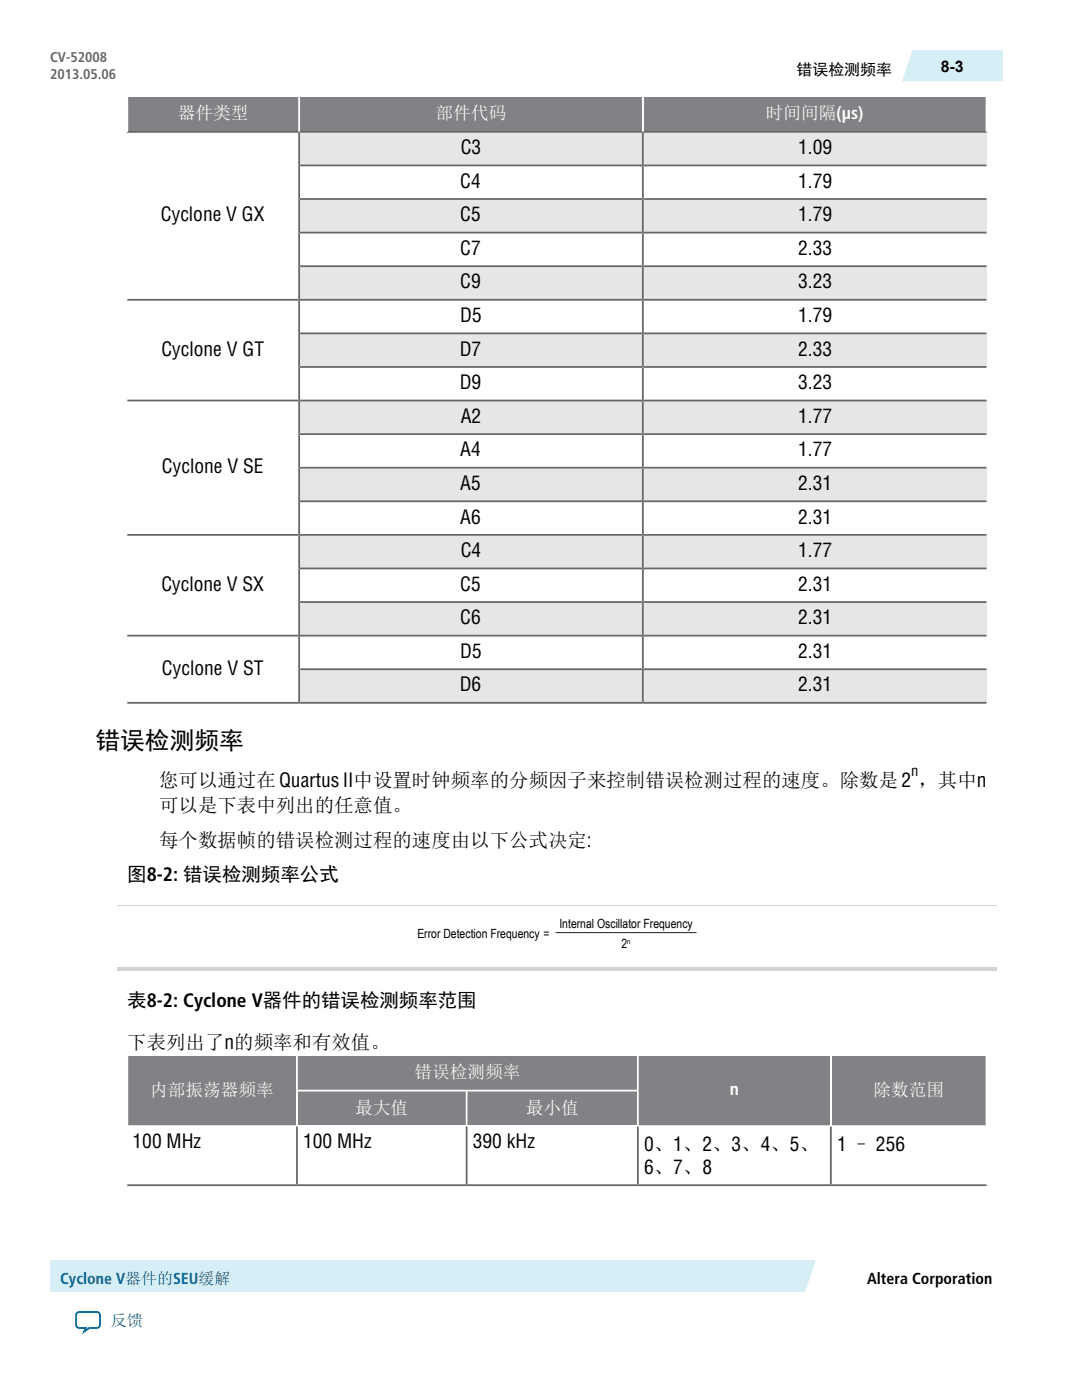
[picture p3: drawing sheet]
<svg xmlns="http://www.w3.org/2000/svg" width="216mm" height="279mm" viewBox="0 0 216 279" stroke-linecap="round" stroke-linejoin="round" font-family="sans-serif">
<g fill="#808285">
<path d="M128.4 19.4h68.3v6.7h-68.3z"/>
<path d="M59.9 19.4h68.2v6.7h-68.2z"/>
<path d="M25.6 19.4h33.9v6.7h-33.9z"/>
</g>
<g fill="#e6e6e6">
<path d="M128.4 26.5h68.4v6.3h-68.4z"/>
<path d="M59.9 26.5h68.2v6.3h-68.2z"/>
</g>
<path d="M25.4 26.5h34.1v33.2h-34.1z" fill="#fff"/>
<g fill="#e6e6e6">
<path d="M128.4 39.9h68.4v6.3h-68.4z"/>
<path d="M59.7 39.9h68.4v6.3h-68.4z"/>
<path d="M128.4 53.3h68.4v6.4h-68.4z"/>
<path d="M59.7 53.3h68.4v6.4h-68.4z"/>
</g>
<path d="M25.4 60h34.1v19.8h-34.1z" fill="#fff"/>
<g fill="#e6e6e6">
<path d="M128.4 66.7h68.4v6.4h-68.4z"/>
<path d="M59.7 66.7h68.4v6.4h-68.4z"/>
<path d="M128.4 80.1h68.4v6.4h-68.4z"/>
<path d="M59.9 80.1h68.2v6.4h-68.2z"/>
</g>
<path d="M25.4 80.1h34.1v26.5h-34.1z" fill="#fff"/>
<g fill="#e6e6e6">
<path d="M128.4 93.5h68.4v6.4h-68.4z"/>
<path d="M59.7 93.5h68.4v6.4h-68.4z"/>
<path d="M128.4 106.9h68.4v6.4h-68.4z"/>
<path d="M59.9 106.9h68.2v6.4h-68.2z"/>
</g>
<path d="M25.4 106.9h34.1v19.8h-34.1z" fill="#fff"/>
<g fill="#e6e6e6">
<path d="M128.4 120.3h68.4v6.4h-68.4z"/>
<path d="M59.7 120.3h68.4v6.4h-68.4z"/>
</g>
<path d="M25.4 127h34.1v13.1h-34.1z" fill="#fff"/>
<g fill="#e6e6e6">
<path d="M128.4 133.7h68.4v6.4h-68.4z"/>
<path d="M59.7 133.7h68.4v6.4h-68.4z"/>
</g>
<g fill="#666">
<path d="M25.4 140.1h34.1l.2 .3h-34.3z"/>
<path d="M59.9 140.1h68.2l.2 .3h-68.6z"/>
<path d="M128.3 140.3l.1-.2h68.4v.3h-68.5z"/>
<path d="M59.9 133.4h68.2l.2 .2-.2 .1h-68.2l-.2-.1z"/>
<path d="M128.3 133.6l.1-.2h68.4v.3h-68.4z"/>
<path d="M25.4 126.7h34.1l.2 .2-.2 .1h-34.1z"/>
<path d="M59.7 126.9l.2-.2h68.2l.2 .2-.2 .1h-68.2z"/>
<path d="M128.3 126.9l.1-.2h68.4v.3h-68.4z"/>
<path d="M59.7 120.2l.2-.2h68.2l.2 .2-.2 .1h-68.2z"/>
<path d="M128.3 120.2l.1-.2h68.4v.3h-68.4z"/>
<path d="M59.7 113.5l.2-.2h68.2l.2 .2-.2 .1h-68.2z"/>
<path d="M128.3 113.5l.1-.2h68.4v.3h-68.4z"/>
<path d="M25.4 106.6h34.1l.2 .1-.2 .2h-34.1z"/>
<path d="M59.7 106.7l.2-.1h68.2l.2 .1-.2 .2h-68.2z"/>
<path d="M128.4 106.6h68.4v.3h-68.4l-.1-.2z"/>
<path d="M59.7 100l.2-.1h68.2l.2 .1-.2 .2h-68.2z"/>
<path d="M128.4 99.9h68.4v.3h-68.4l-.1-.2z"/>
<path d="M59.7 93.3l.2-.1h68.2l.2 .1-.2 .2h-68.2z"/>
<path d="M128.3 93.3l.1-.1h68.4v.3h-68.4z"/>
<path d="M59.7 86.6l.2-.1h68.2l.2 .1-.2 .2h-68.2z"/>
<path d="M128.3 86.6l.1-.1h68.4v.3h-68.4z"/>
<path d="M25.4 79.8h34.1l.2 .1-.2 .2h-34.1z"/>
<path d="M59.7 79.9l.2-.1h68.2l.2 .1-.2 .2h-68.2z"/>
<path d="M128.3 79.9l.1-.1h68.4v.3h-68.4z"/>
<path d="M59.9 73.1h68.2l.2 .1-.2 .2h-68.2l-.2-.2z"/>
<path d="M128.4 73.1h68.4v.3h-68.4l-.1-.2z"/>
<path d="M59.9 66.4h68.2l.2 .1-.2 .2h-68.2l-.2-.2z"/>
<path d="M128.4 66.4h68.4v.3h-68.4l-.1-.2z"/>
<path d="M25.4 59.7h34.1l.2 .1-.2 .2h-34.1z"/>
<path d="M59.7 59.8l.2-.1h68.2l.2 .1-.2 .2h-68.2z"/>
<path d="M128.3 59.8l.1-.1h68.4v.3h-68.4z"/>
<path d="M59.7 53.1l.2-.2h68.2l.2 .2-.2 .2h-68.2z"/>
<path d="M128.3 53.1l.1-.2h68.4v.4h-68.4z"/>
<path d="M59.7 46.4l.2-.2h68.2l.2 .2-.2 .2h-68.2z"/>
<path d="M128.3 46.4l.1-.2h68.4v.4h-68.4z"/>
<path d="M59.9 39.5h68.2l.2 .2-.2 .2h-68.2l-.2-.2z"/>
<path d="M128.4 39.5h68.4v.4h-68.4l-.1-.2z"/>
<path d="M59.9 32.8h68.2l.2 .2-.2 .2h-68.2l-.2-.2z"/>
<path d="M128.4 32.8h68.4v.4h-68.4l-.1-.2z"/>
<path d="M25.2 26.5l.4-.4h33.9l.2 .2-.2 .2z"/>
<path d="M59.7 26.3l.2-.2h68.2l.2 .2-.2 .2h-68.2z"/>
<path d="M128.3 26.3l.1-.2h68.3l.3 .4h-68.6z"/>
</g>
<path d="M25.2 19.2h.4v6.9l-.4 .4z" fill="#fff"/>
<g fill="#666">
<path d="M59.5 133.6l.4 .1v6.4l-.2 .2-.2-.2z"/>
<path d="M59.5 127l.2-.1 .2 .1v6.4l-.2 .2h-.2z"/>
<path d="M59.5 120.2l.4 .1v6.4l-.2 .2-.2-.2z"/>
<path d="M59.5 113.5l.4 .1v6.4l-.2 .2h-.2z"/>
<path d="M59.5 106.9l.2-.2 .2 .2v6.4l-.2 .2h-.2z"/>
<path d="M59.5 100l.4 .2v6.4l-.2 .1-.2-.1z"/>
<path d="M59.5 93.3l.4 .2v6.4l-.2 .1h-.2z"/>
<path d="M59.5 86.6l.4 .2v6.4l-.2 .1h-.2z"/>
<path d="M59.7 79.9l.2 .2v6.4l-.4 .1v-6.5z"/>
<path d="M59.5 73.2l.4 .2v6.4l-.2 .1-.2-.1z"/>
<path d="M59.5 66.5l.4 .2v6.4l-.2 .1h-.2z"/>
<path d="M59.5 60l.2-.2 .2 .2v6.4l-.2 .1h-.2z"/>
<path d="M59.5 53.1l.4 .2v6.4l-.2 .1-.2-.1z"/>
<path d="M59.5 46.4l.4 .2v6.3l-.2 .2h-.2z"/>
<path d="M59.5 39.7l.4 .2v6.3l-.2 .2h-.2z"/>
<path d="M59.5 33l.4 .2v6.3l-.2 .2h-.2z"/>
<path d="M59.5 26.5l.2-.2 .2 .2v6.3l-.2 .2h-.2z"/>
</g>
<path d="M59.5 19.2h.4v6.9l-.2 .2-.2-.2z" fill="#fff"/>
<g fill="#666">
<path d="M128.1 133.7l.2-.1 .1 .1v6.4l-.1 .2-.2-.2z"/>
<path d="M128.1 127l.2-.1 .1 .1v6.4l-.1 .2-.2-.2z"/>
<path d="M128.1 120.3l.2-.1 .1 .1v6.4l-.1 .2-.2-.2z"/>
<path d="M128.3 113.5l.1 .1v6.4l-.1 .2-.2-.2v-6.4z"/>
<path d="M128.1 106.9l.2-.2 .1 .2v6.4l-.1 .2-.2-.2z"/>
<path d="M128.1 100.2l.2-.2 .1 .2v6.4l-.1 .1-.2-.1z"/>
<path d="M128.1 93.5l.2-.2 .1 .2v6.4l-.1 .1-.2-.1z"/>
<path d="M128.1 86.8l.2-.2 .1 .2v6.4l-.1 .1-.2-.1z"/>
<path d="M128.3 79.9l.1 .2v6.4l-.1 .1-.2-.1v-6.4z"/>
<path d="M128.1 73.4l.2-.2 .1 .2v6.4l-.1 .1-.2-.1z"/>
<path d="M128.1 66.7l.2-.2 .1 .2v6.4l-.1 .1-.2-.1z"/>
<path d="M128.1 60l.2-.2 .1 .2v6.4l-.1 .1-.2-.1z"/>
<path d="M128.1 53.3l.2-.2 .1 .2v6.4l-.1 .1-.2-.1z"/>
<path d="M128.3 46.4l.1 .2v6.3l-.1 .2-.2-.2v-6.3z"/>
<path d="M128.1 39.9l.2-.2 .1 .2v6.3l-.1 .2-.2-.2z"/>
<path d="M128.1 33.2l.2-.2 .1 .2v6.3l-.1 .2-.2-.2z"/>
<path d="M128.1 26.5l.2-.2 .1 .2v6.3l-.1 .2-.2-.2z"/>
</g>
<g fill="#fff">
<path d="M128.1 19.2h.3v6.9l-.1 .2-.2-.2z"/>
<path d="M196.7 19.2h.3v7.3l-.3-.4z"/>
</g>
<path d="M23.4 180.6h175.4" fill="none" stroke="#d1d3d4" stroke-width=".2"/>
<path d="M23.4 193h175.4v.7h-175.4z" fill="#d1d3d4"/>
<path d="M110.9 186.1h28.1" fill="none" stroke="#231f20" stroke-width=".2"/>
<g fill="#808285">
<path d="M166 210.7h30.7v13.9h-30.7z"/>
<path d="M127.5 210.7h38.1v13.9h-38.1z"/>
<path d="M59.4 210.7h67.7v6.8h-67.7z"/>
<path d="M25.6 210.7h33.5v13.9h-33.5z"/>
<path d="M93.3 217.8h33.8v6.8h-33.8z"/>
<path d="M59.4 217.8h33.5v6.8h-33.5z"/>
</g>
<g fill="#666">
<path d="M25.4 236.4h33.7l.2 .3h-33.9z"/>
<path d="M59.4 236.4h33.5l.2 .3h-33.8z"/>
<path d="M93.3 236.4h33.8l.2 .3h-34.2z"/>
<path d="M127.3 236.5l.2-.1h38.1l.2 .3h-38.5z"/>
<path d="M166 236.4h30.8v.3h-31z"/>
</g>
<g fill="#fff">
<path d="M25.6 224.6h33.5l.2 .1-.2 .2h-33.9z"/>
<path d="M59.3 224.7l.1-.1h33.5l.2 .1-.2 .2h-33.5z"/>
<path d="M93.1 224.7l.2-.1h33.8l.2 .1-.2 .2h-33.8z"/>
<path d="M127.5 224.6h38.1l.2 .1-.2 .2h-38.1l-.2-.2z"/>
<path d="M166 224.6h30.7l.3 .3h-31l-.2-.2z"/>
<path d="M59.3 217.7l.1-.2h33.7l-.2 .3h-33.5z"/>
<path d="M93.1 217.5h34l.2 .2-.2 .1h-33.8z"/>
<path d="M25.2 210.6h.4v14l-.4 .3z"/>
</g>
<path d="M59.1 224.9l.2-.2 .1 .2v11.5l-.1 .1-.2-.1z" fill="#666"/>
<g fill="#fff">
<path d="M59.1 217.7l.3 .1v6.8l-.1 .1-.2-.1z"/>
<path d="M59.1 210.6h.3v6.9l-.1 .2h-.2z"/>
</g>
<path d="M92.9 224.9l.2-.2 .2 .2v11.5l-.2 .1-.2-.1z" fill="#666"/>
<path d="M92.9 217.8l.2-.1 .2 .1v6.8l-.2 .1-.2-.1z" fill="#fff"/>
<path d="M127.1 224.9l.2-.2 .2 .2v11.5l-.2 .1-.2-.1z" fill="#666"/>
<g fill="#fff">
<path d="M127.1 217.8l.4-.1v6.9l-.2 .1-.2-.1z"/>
<path d="M127.1 210.6h.4v7.1l-.4-.2z"/>
</g>
<path d="M165.6 224.9l.2-.2 .2 .2v11.5l-.2 .1-.2-.1z" fill="#666"/>
<g fill="#fff">
<path d="M165.6 210.6h.4v14l-.2 .1-.2-.1z"/>
<path d="M196.7 210.6h.3v14.3l-.3-.3z"/>
</g>
<g fill="#d6eff7">
<path d="M142.1 251.5h20.7l-2.1 6.2h-18.6z"/>
<path d="M10 251.5h150.6v6.2h-150.6z"/>
</g>
<path d="M15.4 262l.5-.2h3.4a.68 .68 0 0 1 .7 .7v1.9a.68 .68 0 0 1-.7 .6h-1.5l-1 .7 .3-.7h-1.2a.68 .68 0 0 1-.7-.6v-1.9z" fill="none" stroke="#0065a4" stroke-width=".37"/>
<path d="M182.1 10h17.9v6.2h-20z" fill="#d6eff7"/>
<text font-size="4.9" x="19" y="149.4">错误检测频率</text>
<g font-size="3.9">
<text x="91.9" y="30.8">C3</text>
<text x="159.3" y="30.8">1.09</text>
<text x="91.8" y="37.5">C4</text>
<text x="159.3" y="37.5">1.79</text>
<text x="32.1" y="44.2">Cyclone V GX</text>
<text x="91.8" y="44.2">C5</text>
<text x="159.3" y="44.2">1.79</text>
<text x="91.8" y="50.9">C7</text>
<text x="159.3" y="50.9">2.33</text>
<text x="91.8" y="57.6">C9</text>
<text x="159.3" y="57.6">3.23</text>
<text x="91.8" y="64.3">D5</text>
<text x="159.3" y="64.3">1.79</text>
<text x="32.2" y="71">Cyclone V GT</text>
<text x="91.7" y="71">D7</text>
<text x="159.3" y="71">2.33</text>
<text x="91.7" y="77.7">D9</text>
<text x="159.3" y="77.7">3.23</text>
<text x="91.9" y="84.4">A2</text>
<text x="159.3" y="84.4">1.77</text>
<text x="32.3" y="94.4">Cyclone V SE</text>
<text x="91.8" y="91.1">A4</text>
<text x="159.3" y="91.1">1.77</text>
<text x="91.8" y="97.8">A5</text>
<text x="159.3" y="97.8">2.31</text>
<text x="91.8" y="104.5">A6</text>
<text x="159.3" y="104.5">2.31</text>
<text x="91.9" y="111.2">C4</text>
<text x="159.3" y="111.2">1.77</text>
<text x="32.2" y="117.9">Cyclone V SX</text>
<text x="91.8" y="117.9">C5</text>
<text x="159.3" y="117.9">2.31</text>
<text x="91.8" y="124.6">C6</text>
<text x="159.3" y="124.6">2.31</text>
<text x="91.8" y="131.3">D5</text>
<text x="159.3" y="131.3">2.31</text>
<text x="32.3" y="134.6">Cyclone V ST</text>
<text x="91.7" y="138">D6</text>
<text x="159.3" y="138">2.31</text>
<text x="31.7" y="157.1">您可以通过在QuartusII中设置时钟频率的分频因子来控制错误检测过程的速度。除数是2 ，其中n</text>
<text x="31.7" y="162">可以是下表中列出的任意值。</text>
<text x="31.7" y="169">每个数据帧的错误检测过程的速度由以下公式决定:</text>
<text x="25.4" y="175.9">图8-2: 错误检测频率公式</text>
<text x="25.4" y="201.1">表8-2: Cyclone V器件的错误检测频率范围</text>
<text x="25.4" y="209.4">下表列出了n的频率和有效值。</text>
<text x="26.5" y="229.2">100 MHz</text>
<text x="60.5" y="229.2">100 MHz</text>
<text x="94.3" y="229.2">390 kHz</text>
<text x="128.5" y="229.6">0、1、2、3、4、5、</text>
<text x="167" y="229.6">1 – 256</text>
<text x="128.5" y="234.3">6、7、8</text>
</g>
<g font-size="3.5" fill="#fff">
<text x="35.5" y="23.8">器件类型</text>
<text x="86.9" y="23.8">部件代码</text>
<text x="152.8" y="23.8">时间间隔(µs)</text>
<text x="82.7" y="215.2">错误检测频率</text>
<text x="30" y="218.7">内部振荡器频率</text>
<text x="145.6" y="218.5">n</text>
<text x="174.3" y="218.7">除数范围</text>
<text x="70.9" y="222.3">最大值</text>
<text x="104.9" y="222.3">最小值</text>
</g>
<g font-size="3.2">
<text x="159" y="15">错误检测频率</text>
<text x="187.7" y="14.4">8-3</text>
<text x="173" y="256.2">Altera Corporation</text>
</g>
<g font-size="3.2" fill="#069">
<text x="12" y="256.2">Cyclone V器件的SEU缓解</text>
<text x="22.1" y="264.7">反馈</text>
</g>
<text font-size="2.9" x="181.8" y="154.9">n</text>
<g font-size="2.8" fill="#666">
<text x="10" y="12.4">CV-52008</text>
<text x="10" y="15.8">2013.05.06</text>
</g>
<g font-size="2.5">
<text x="111.6" y="185.2">Internal Oscillator Frequency</text>
<text x="83.3" y="187.2">Error Detection Frequency =</text>
<text x="124" y="189.2">2</text>
</g>
<text font-size="1.5" x="125.2" y="188.3">n</text>
</svg>
